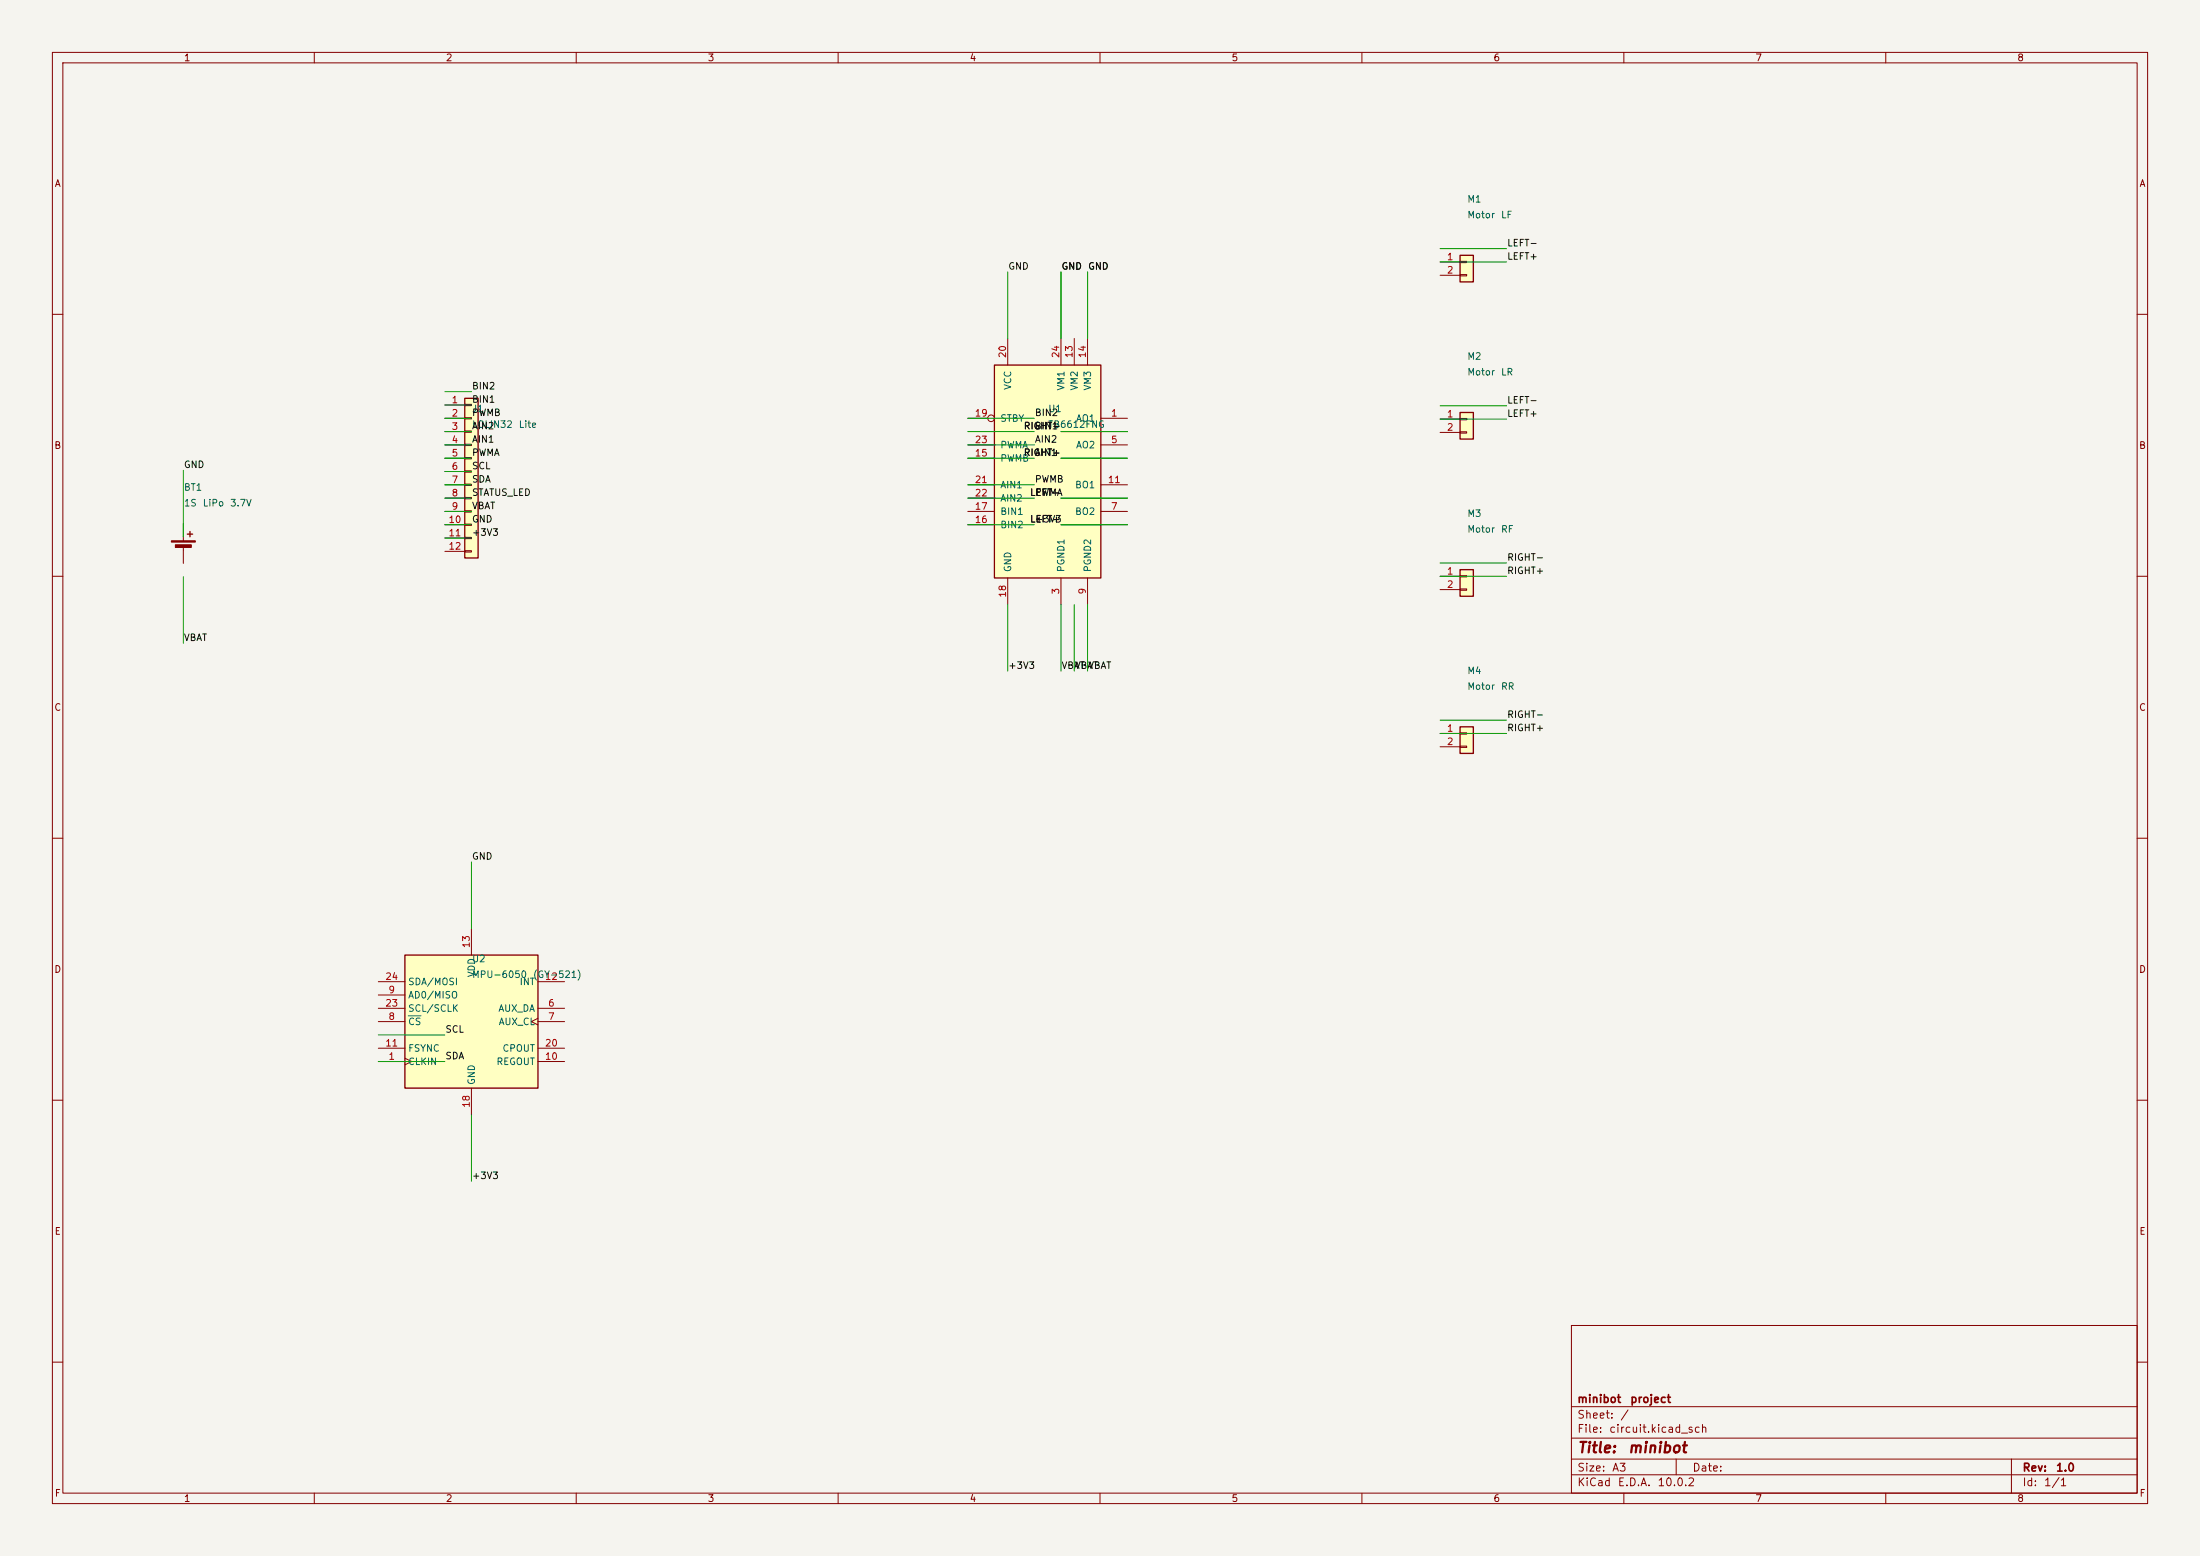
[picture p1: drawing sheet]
<svg xmlns="http://www.w3.org/2000/svg" width="420mm" height="297mm" viewBox="0 0 420 297" stroke-linecap="round" stroke-linejoin="round" font-family="sans-serif">
<path d="M0 0h420v297h-420z" fill="#f5f4ef" stroke="#f5f4ef" stroke-width=".19"/>
<g fill="none" stroke="#840000" stroke-width=".19">
<path d="M10 10h400v277h-400zM12 12h396v273h-396zM60 10v2M110 10v2M160 10v2M210 10v2M260 10v2M310 10v2M360 10v2M10 60h2M408 60h2M10 110h2"/>
<path d="M408 110h2M10 160h2M408 160h2M10 210h2M408 210h2M300 253h108v32h-108zM10 260h2M300 278.5h108M300 274.5h108M300 268.5h108M320 278.5v3M384 278.5v6.5"/>
<path d="M408 260h2M60 285v2M110 285v2M160 285v2M210 285v2M260 285v2M300 281.5h108M310 285v2M360 285v2"/>
</g>
<path d="M278.7 78.7h2.6v5.1h-2.6z" fill="#ffffc2"/>
<path d="M278.7 78.7h2.6v5.1h-2.6z" fill="none" stroke="#840000" stroke-width=".25"/>
<path d="M278.7 79.9h1.3v.2h-1.3zM274.9 80h3.8M274.9 82.5h3.8M278.7 82.4h1.3v.3h-1.3z" fill="none" stroke="#840000" stroke-width=".19"/>
<path d="M278.7 48.7h2.6v5.1h-2.6z" fill="#ffffc2"/>
<path d="M278.7 48.7h2.6v5.1h-2.6z" fill="none" stroke="#840000" stroke-width=".25"/>
<path d="M274.9 50h3.8M274.9 52.5h3.8M278.7 49.9h1.3v.2h-1.3zM278.7 52.4h1.3v.3h-1.3z" fill="none" stroke="#840000" stroke-width=".19"/>
<path d="M278.7 138.7h2.6v5.1h-2.6z" fill="#ffffc2"/>
<path d="M278.7 138.7h2.6v5.1h-2.6z" fill="none" stroke="#840000" stroke-width=".25"/>
<path d="M274.9 140h3.8M278.7 139.9h1.3v.2h-1.3zM274.9 142.5h3.8M278.7 142.4h1.3v.3h-1.3z" fill="none" stroke="#840000" stroke-width=".19"/>
<path d="M77.3 182.3h25.4v25.4h-25.4z" fill="#ffffc2"/>
<path d="M77.3 182.3h25.4v25.4h-25.4z" fill="none" stroke="#840000" stroke-width=".25"/>
<g fill="none" stroke="#840000" stroke-width=".19">
<path d="M90 177.2v5.1M72.2 192.5h5.1M72.2 195h5.1M72.2 189.9h5.1M72.2 187.4h5.1M102.7 194.4l-1.3 .6 1.3 .6M102.7 192.5h5.1M102.7 195h5.1M102.7 187.4h5.1M72.2 202.6h5.1M72.2 200.1h5.1M77.3 202l1.3 .6-1.3 .7"/>
<path d="M90 207.7v5.1M102.7 202.6h5.1M102.7 200.1h5.1"/>
</g>
<path d="M77.9 193.9h2.5" fill="none" stroke="#006464" stroke-width=".19"/>
<path d="M189.8 69.7h20.4v40.6h-20.4z" fill="#ffffc2"/>
<path d="M189.8 69.7h20.4v40.6h-20.4z" fill="none" stroke="#840000" stroke-width=".25"/>
<g fill="none" stroke="#840000" stroke-width=".19">
<path d="M184.8 79.8h3.8M192.4 64.6v5.1M202.5 64.6v5.1M205.1 64.6v5.1M207.6 64.6v5.1M210.2 79.8h5M184.8 84.9h5M184.8 97.6h5M184.8 92.5h5M184.8 87.5h5M184.8 95.1h5M210.2 84.9h5"/>
<path d="M210.2 97.6h5M210.2 92.5h5M184.8 100.2h5M192.4 110.3v5.1M202.5 110.3v5.1M207.6 110.3v5.1"/>
<circle cx="189.2" cy="79.8" r=".63"/>
</g>
<path d="M278.7 108.7h2.6v5.1h-2.6z" fill="#ffffc2"/>
<path d="M278.7 108.7h2.6v5.1h-2.6z" fill="none" stroke="#840000" stroke-width=".25"/>
<path d="M274.9 110h3.8M274.9 112.5h3.8M278.7 109.9h1.3v.2h-1.3zM278.7 112.4h1.3v.3h-1.3z" fill="none" stroke="#840000" stroke-width=".19"/>
<path d="M88.7 76h2.6v30.5h-2.6z" fill="#ffffc2"/>
<path d="M88.7 76h2.6v30.5h-2.6zM35.8 102h1M36.3 101.4v1.1" fill="none" stroke="#840000" stroke-width=".25"/>
<g fill="none" stroke="#840000" stroke-width=".19">
<path d="M84.9 77.3h3.8M84.9 79.8h3.8M88.7 77.2h1.3v.2h-1.3zM88.7 79.7h1.3v.3h-1.3zM35 99.9v3.3M84.9 82.4h3.8M84.9 84.9h3.8M84.9 87.5h3.8M84.9 90h3.8M84.9 92.5h3.8M84.9 95.1h3.8M84.9 97.6h3.8"/>
<path d="M88.7 82.3h1.3v.2h-1.3zM88.7 84.8h1.3v.2h-1.3zM88.7 87.3h1.3v.3h-1.3zM88.7 89.9h1.3v.2h-1.3zM88.7 92.4h1.3v.3h-1.3zM88.7 95h1.3v.2h-1.3zM88.7 97.5h1.3v.2h-1.3zM35 104.2v3.3M84.9 100.2h3.8M84.9 102.7h3.8M84.9 105.2h3.8M88.7 100h1.3v.3h-1.3z"/>
<path d="M88.7 102.6h1.3v.2h-1.3zM88.7 105.1h1.3v.3h-1.3z"/>
</g>
<g fill="#840000" stroke="#840000" stroke-width=".19">
<path d="M32.7 103.2h4.6v.3h-4.6z"/>
<path d="M33.5 104h3v.5h-3z"/>
</g>
<g fill="none" stroke="#009600" stroke-width=".19">
<path d="M192.4 51.9v12.7M202.5 51.9v12.7M207.6 51.9v12.7M274.9 50h12.7M274.9 47.5h12.7M84.9 74.8h5.1M84.9 77.3h5.1M84.9 79.8h5.1M184.8 79.8h12.7M274.9 77.5h12.7M35 89.8v12.7M84.9 82.4h5.1"/>
<path d="M84.9 87.5h5.1M84.9 84.9h5.1M84.9 95.1h5.1M84.9 92.5h5.1M84.9 97.6h5.1M84.9 90h5.1M184.8 82.4h12.7M184.8 87.5h12.7M184.8 84.9h12.7M184.8 95.1h12.7M184.8 92.5h12.7M202.5 82.4h12.7"/>
<path d="M202.5 87.5h12.7M202.5 95.1h12.7M274.9 80h12.7M35 110.1v12.7M84.9 102.7h5.1M84.9 100.2h5.1M184.8 100.2h12.7M192.4 115.4v12.7M202.5 115.4v12.7M202.5 100.2h12.7M205.1 115.4v12.7M207.6 115.4v12.7"/>
<path d="M274.9 110h12.7M274.9 107.5h12.7M274.9 140h12.7M274.9 137.5h12.7M90 164.5v12.7M72.2 197.5h12.7M72.2 202.6h12.7M90 212.8v12.7"/>
</g>
<g font-size="2" fill="#840000">
<text x="301" y="277.8">Title:</text>
<text x="310.7" y="277.8">minibot</text>
</g>
<g font-size="1.5" fill="#840000">
<text x="301" y="268.1">minibot</text>
<text x="311.1" y="268.1">project</text>
<text x="301" y="273.8">File:</text>
<text x="301" y="271.1">Sheet:</text>
<text x="307.1" y="273.8">circuit.kicad_sch</text>
<text x="309.2" y="271.1">/</text>
<text x="301" y="281.2">Size:</text>
<text x="307.6" y="281.2">A3</text>
<text x="323" y="281.2">Date:</text>
<text x="386" y="281.2">Rev:</text>
<text x="392.4" y="281.2">1.0</text>
<text x="301" y="284">KiCad</text>
<text x="308.7" y="284">E.D.A.</text>
<text x="316.3" y="284">10.0.2</text>
<text x="386" y="284">Id:</text>
<text x="390.1" y="284">1/1</text>
</g>
<g font-size="1.3" fill="#840000">
<text x="35" y="12">1</text>
<text x="85" y="12">2</text>
<text x="135" y="12">3</text>
<text x="185" y="12">4</text>
<text x="235" y="12">5</text>
<text x="285" y="12">6</text>
<text x="335" y="12">7</text>
<text x="385" y="12">8</text>
<text x="10.3" y="36">A</text>
<text x="408.3" y="36">A</text>
<text x="10.3" y="86">B</text>
<text x="408.2" y="86">B</text>
<text x="10.3" y="136">C</text>
<text x="408.2" y="136">C</text>
<text x="10.3" y="186">D</text>
<text x="408.2" y="186">D</text>
<text x="10.3" y="236">E</text>
<text x="408.3" y="236">E</text>
<text x="10.3" y="286">F</text>
<text x="35" y="287">1</text>
<text x="85" y="287">2</text>
<text x="135" y="287">3</text>
<text x="185" y="287">4</text>
<text x="235" y="287">5</text>
<text x="285" y="287">6</text>
<text x="335" y="287">7</text>
<text x="385" y="287">8</text>
<text x="408.3" y="286">F</text>
</g>
<g font-size="1.3" fill="#006464">
<text x="280" y="39">M1</text>
<text x="280" y="42">Motor</text>
<text x="286.4" y="42">LF</text>
<text x="280" y="69">M2</text>
<text x="280" y="72">Motor</text>
<text x="286.4" y="72">LR</text>
<text x="193.4" y="74.5" transform="rotate(-90 193.4 74.5)">VCC</text>
<text x="203.5" y="74.6" transform="rotate(-90 203.5 74.6)">VM1</text>
<text x="206.1" y="74.6" transform="rotate(-90 206.1 74.6)">VM2</text>
<text x="208.6" y="74.6" transform="rotate(-90 208.6 74.6)">VM3</text>
<text x="90" y="79">J1</text>
<text x="90" y="82">LOLIN32</text>
<text x="98.9" y="82">Lite</text>
<text x="190.9" y="80.8">STBY</text>
<text x="200" y="82">TB6612FNG</text>
<text x="200" y="79">U1</text>
<text x="205.3" y="80.8">AO1</text>
<text x="190.9" y="88.4">PWMB</text>
<text x="190.9" y="85.9">PWMA</text>
<text x="205.3" y="85.9">AO2</text>
<text x="35" y="94">BT1</text>
<text x="190.9" y="93.5">AIN1</text>
<text x="205.1" y="93.5">BO1</text>
<text x="35" y="97">1S</text>
<text x="38.6" y="97">LiPo</text>
<text x="43.8" y="97">3.7V</text>
<text x="190.9" y="101.1">BIN2</text>
<text x="190.9" y="98.6">BIN1</text>
<text x="190.9" y="96.1">AIN2</text>
<text x="205.1" y="98.6">BO2</text>
<text x="280" y="99">M3</text>
<text x="280" y="102">Motor</text>
<text x="286.4" y="102">RF</text>
<text x="193.4" y="109.3" transform="rotate(-90 193.4 109.3)">GND</text>
<text x="203.5" y="109.3" transform="rotate(-90 203.5 109.3)">PGND1</text>
<text x="208.6" y="109.3" transform="rotate(-90 208.6 109.3)">PGND2</text>
<text x="280" y="129">M4</text>
<text x="280" y="132">Motor</text>
<text x="286.4" y="132">RR</text>
<text x="90" y="184">U2</text>
<text x="77.8" y="190.9">AD0/MISO</text>
<text x="77.8" y="188.4">SDA/MOSI</text>
<text x="90" y="187">MPU-6050</text>
<text x="91" y="186.6" transform="rotate(-90 91 186.6)">VDD</text>
<text x="99.1" y="188.4">INT</text>
<text x="101.6" y="187">(GY-521)</text>
<text x="77.8" y="196">CS</text>
<text x="77.8" y="193.4">SCL/SCLK</text>
<text x="95" y="193.4">AUX_DA</text>
<text x="95.1" y="196">AUX_CL</text>
<text x="77.8" y="203.6">CLKIN</text>
<text x="77.8" y="201.1">FSYNC</text>
<text x="94.7" y="203.6">REGOUT</text>
<text x="95.8" y="201.1">CPOUT</text>
<text x="91" y="207.2" transform="rotate(-90 91 207.2)">GND</text>
</g>
<g font-size="1.3" fill="#0f0f0f">
<text x="287.6" y="47.3">LEFT-</text>
<text x="192.4" y="51.8">GND</text>
<text x="202.5" y="51.8">GND</text>
<text x="207.6" y="51.8">GND</text>
<text x="287.6" y="49.9">LEFT+</text>
<text x="90" y="77.2">BIN1</text>
<text x="90" y="74.6">BIN2</text>
<text x="287.6" y="77.3">LEFT-</text>
<text x="90" y="82.3">AIN2</text>
<text x="90" y="79.7">PWMB</text>
<text x="195.3" y="82.3">RIGHT-</text>
<text x="197.5" y="79.7">BIN2</text>
<text x="197.5" y="82.3">BIN1</text>
<text x="287.6" y="79.9">LEFT+</text>
<text x="35" y="89.6">GND</text>
<text x="90" y="89.9">SCL</text>
<text x="90" y="87.3">PWMA</text>
<text x="90" y="84.8">AIN1</text>
<text x="195.3" y="87.3">RIGHT+</text>
<text x="197.5" y="87.3">AIN1</text>
<text x="197.5" y="84.8">AIN2</text>
<text x="90" y="95">STATUS_LED</text>
<text x="90" y="92.4">SDA</text>
<text x="196.5" y="95">LEFT-</text>
<text x="197.5" y="92.4">PWMB</text>
<text x="197.5" y="95">PWMA</text>
<text x="90" y="100">GND</text>
<text x="90" y="97.5">VBAT</text>
<text x="196.5" y="100">LEFT+</text>
<text x="197.5" y="100">+3V3</text>
<text x="90" y="102.6">+3V3</text>
<text x="287.6" y="107.3">RIGHT-</text>
<text x="287.6" y="109.9">RIGHT+</text>
<text x="35" y="122.7">VBAT</text>
<text x="192.4" y="128">+3V3</text>
<text x="202.5" y="128">VBAT VBAT</text>
<text x="205.1" y="128">VBAT</text>
<text x="287.6" y="137.3">RIGHT-</text>
<text x="287.6" y="139.9">RIGHT+</text>
<text x="90" y="164.4">GND</text>
<text x="84.9" y="197.4">SCL</text>
<text x="84.9" y="202.5">SDA</text>
<text x="90" y="225.4">+3V3</text>
</g>
<g font-size="1.3" fill="#a90000">
<text x="276.1" y="50">1</text>
<text x="276.1" y="52.5">2</text>
<text x="192.4" y="68.5" transform="rotate(-90 192.4 68.5)">20</text>
<text x="202.5" y="68.5" transform="rotate(-90 202.5 68.5)">24</text>
<text x="205.1" y="68.5" transform="rotate(-90 205.1 68.5)">13</text>
<text x="207.6" y="68.5" transform="rotate(-90 207.6 68.5)">14</text>
<text x="86.1" y="77.3">1</text>
<text x="86.1" y="79.8">2</text>
<text x="86.1" y="82.4">3</text>
<text x="186" y="79.8">19</text>
<text x="212" y="79.8">1</text>
<text x="276.1" y="80">1</text>
<text x="276.1" y="82.5">2</text>
<text x="86.1" y="84.9">4</text>
<text x="86.1" y="87.4">5</text>
<text x="86.1" y="90">6</text>
<text x="186" y="87.4">15</text>
<text x="186" y="84.9">23</text>
<text x="212" y="84.9">5</text>
<text x="86.1" y="92.5">7</text>
<text x="86.1" y="95.1">8</text>
<text x="186" y="92.5">21</text>
<text x="186" y="95.1">22</text>
<text x="211.4" y="92.5">11</text>
<text x="85.5" y="100.1">10</text>
<text x="86.1" y="97.6">9</text>
<text x="186" y="100.1">16</text>
<text x="186" y="97.6">17</text>
<text x="212" y="97.6">7</text>
<text x="85.5" y="102.7">11</text>
<text x="85.5" y="105.2">12</text>
<text x="202.5" y="113.6" transform="rotate(-90 202.5 113.6)">3</text>
<text x="207.6" y="113.6" transform="rotate(-90 207.6 113.6)">9</text>
<text x="276.1" y="110">1</text>
<text x="276.1" y="112.5">2</text>
<text x="192.4" y="114.2" transform="rotate(-90 192.4 114.2)">18</text>
<text x="276.1" y="140">1</text>
<text x="276.1" y="142.5">2</text>
<text x="90" y="181.1" transform="rotate(-90 90 181.1)">13</text>
<text x="73.4" y="187.4">24</text>
<text x="74.1" y="189.9">9</text>
<text x="103.9" y="187.4">12</text>
<text x="73.4" y="192.4">23</text>
<text x="74.1" y="195">8</text>
<text x="104.5" y="192.4">6</text>
<text x="104.5" y="195">7</text>
<text x="73.4" y="200.1">11</text>
<text x="74.1" y="202.6">1</text>
<text x="103.9" y="202.6">10</text>
<text x="103.9" y="200.1">20</text>
<text x="90" y="211.6" transform="rotate(-90 90 211.6)">18</text>
</g>
</svg>
